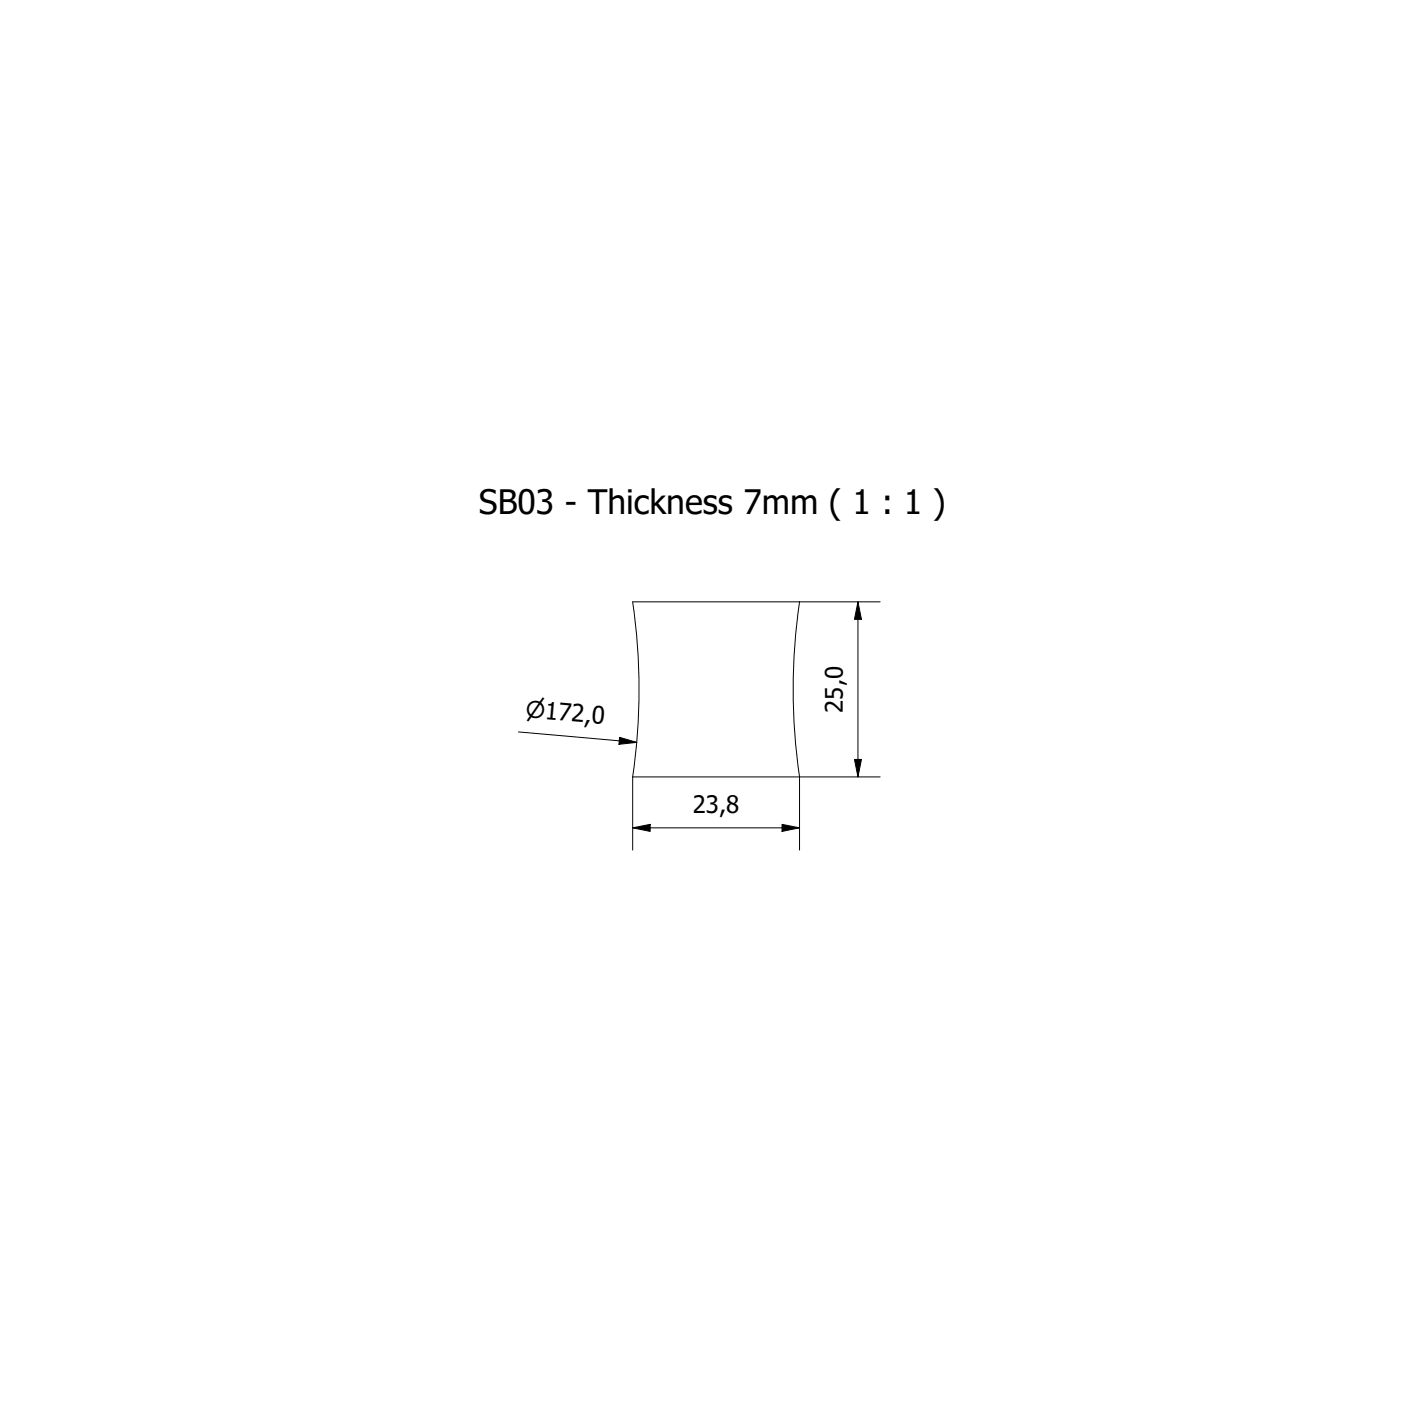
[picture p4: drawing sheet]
<svg xmlns="http://www.w3.org/2000/svg" width="200mm" height="200mm" viewBox="0 0 200 200" stroke-linecap="round" stroke-linejoin="round" font-family="sans-serif">
<!-- layer: Visible (ISO) -->
<path d="M90.3 85.9h23.9a86.1 86.1 0 0 0 0 25h-23.9a86 86 0 0 0 0-25" fill="none" stroke="#000" stroke-width=".14"/>
<!-- layer: Dimension (ISO) -->
<path d="M114.2 85.9h11.5M122.5 85.9l.5 2.5h-1zM122.5 85.9v25M74 104.5l16.9 1.5M88.5 105.3l2.4 .7-2.5 .3zM90.3 118.2l2.5-.5v1zM90.3 118.2h23.9M90.3 110.9v10.5M111.7 117.7l2.5 .5-2.5 .5zM122 108.4h1l-.5 2.5zM125.7 110.9h-11.5v10.5" fill="none" stroke="#000" stroke-width=".14"/>
<path d="M122.5 85.9l.5 2.5h-1zM88.5 105.3l2.4 .7-2.5 .3zM90.3 118.2l2.5-.5v1zM111.7 117.7l2.5 .5-2.5 .5zM122 108.4h1l-.5 2.5z" fill="#000"/>
<text font-size="4.8" x="68.4" y="73.4">SB03 - Thickness 7mm ( 1 : 1 )</text>
<g font-size="3.4">
<text x="120.3" y="101.8" transform="rotate(-90 120.3 101.8)">25,0</text>
<text x="98.9" y="116.1">23,8</text>
</g>
<text font-size="3.3" x="75" y="102.4" transform="rotate(5 75 102.4)">⌀172,0</text>
</svg>
